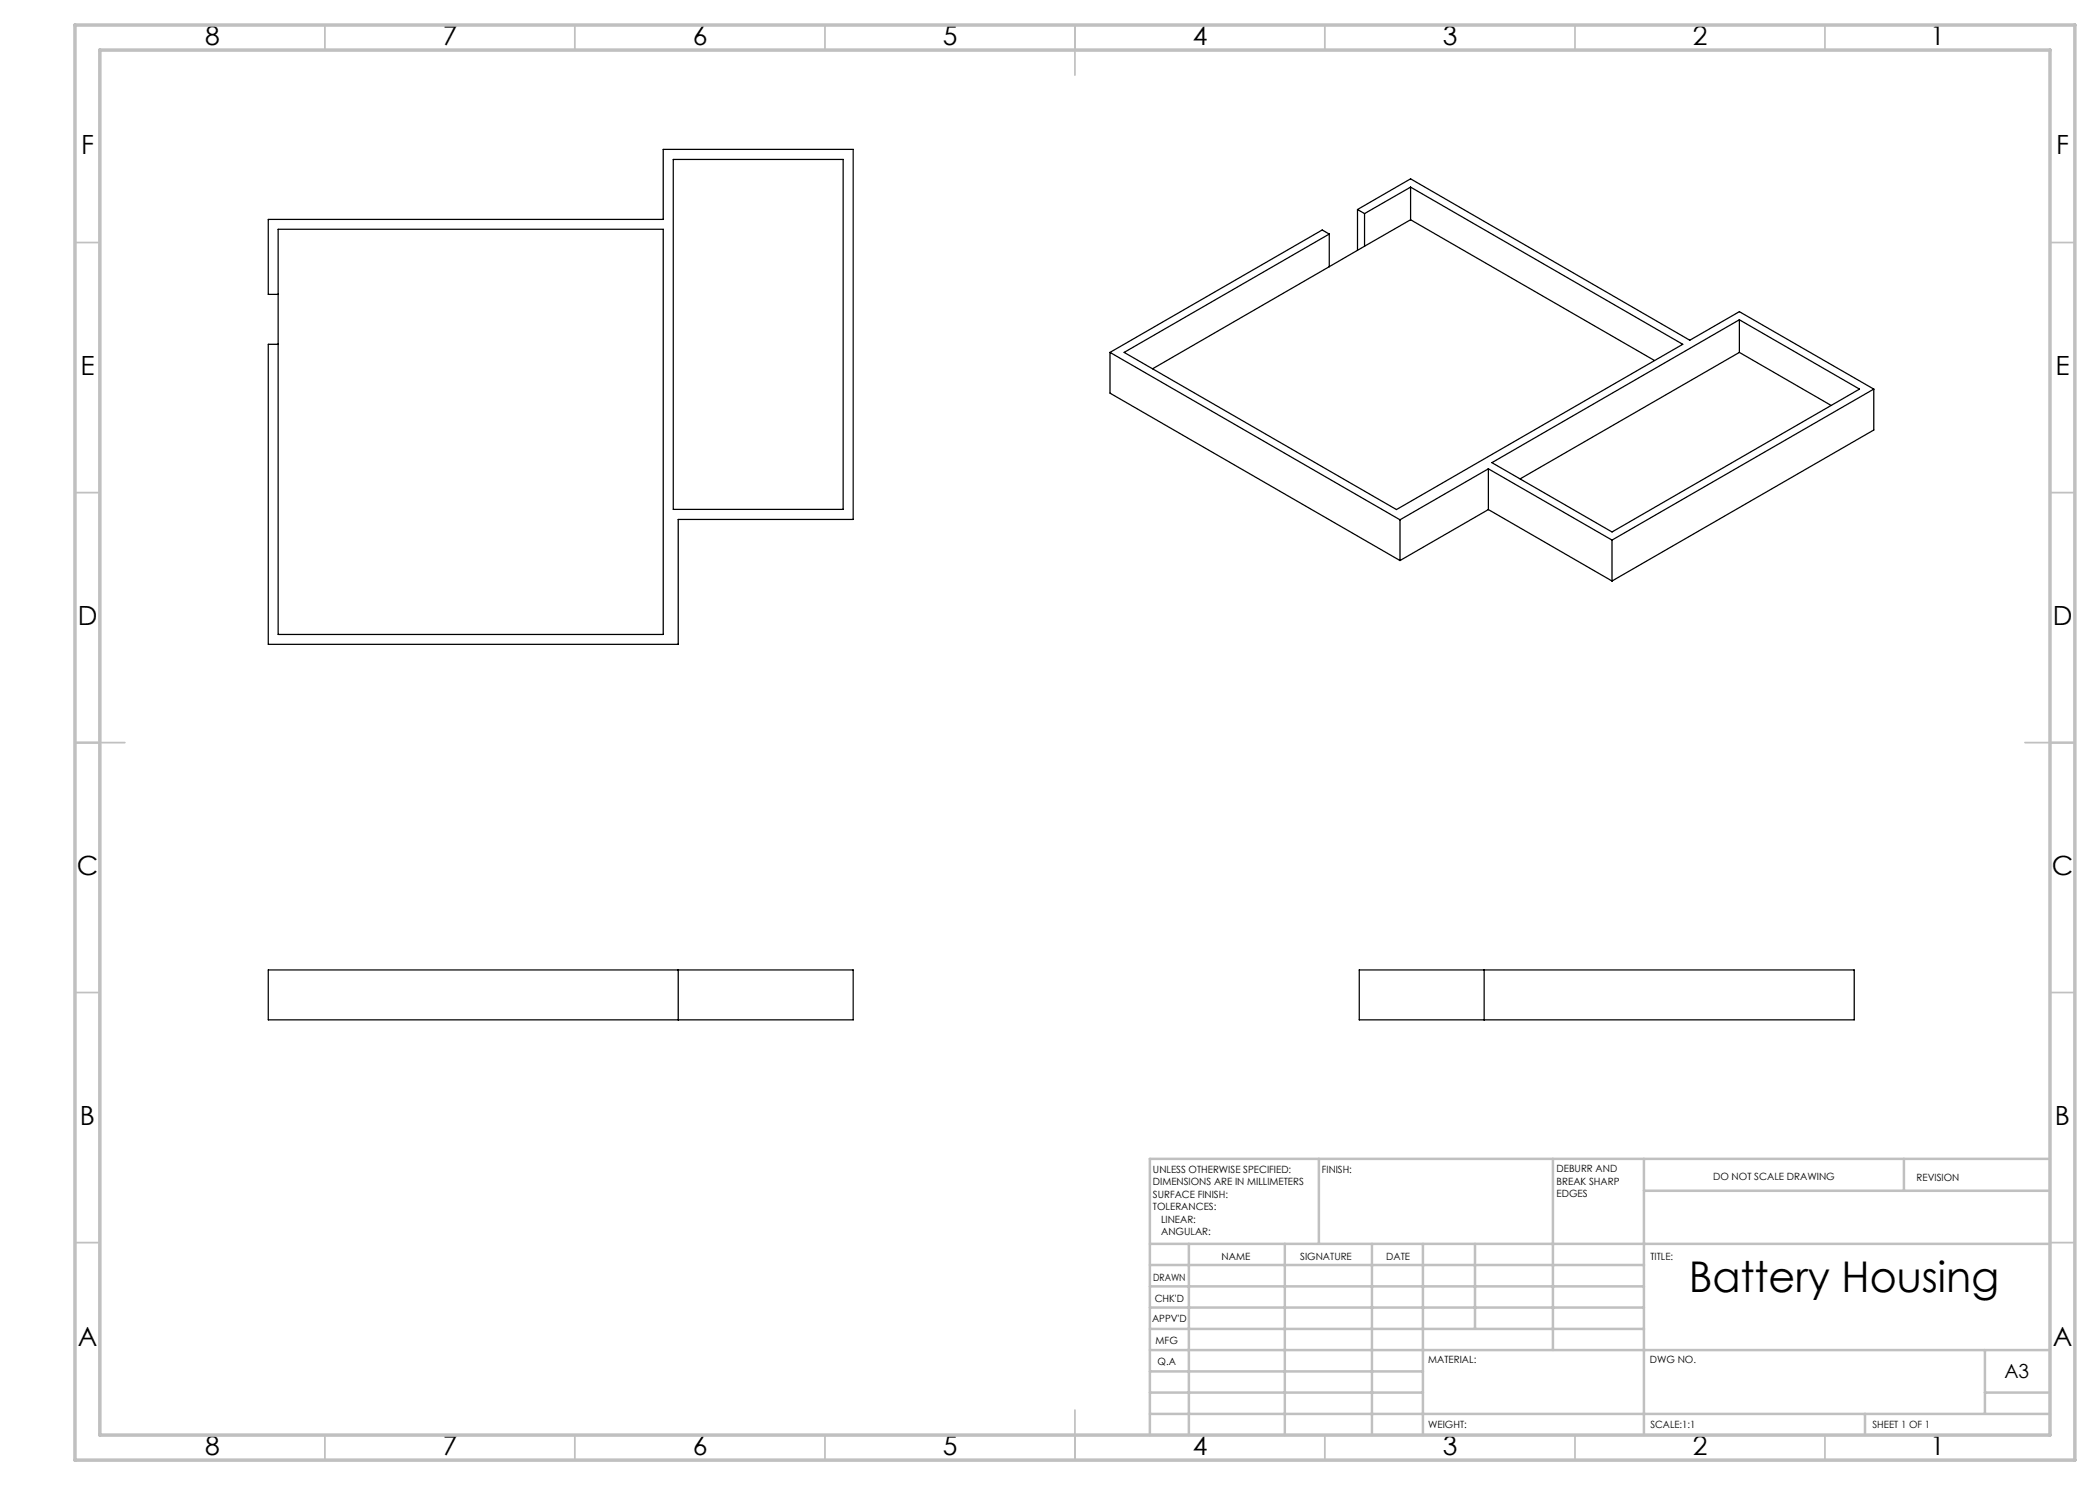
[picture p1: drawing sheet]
<svg xmlns="http://www.w3.org/2000/svg" width="420mm" height="297mm" viewBox="0 0 420 297" stroke-linecap="round" stroke-linejoin="round" font-family="sans-serif">
<g fill="none" stroke="#c0c0c0" stroke-width=".35">
<path d="M65 5v5M115 5v5M165 5v5M215 5v10M265 5v5M315 5v5M365 5v5M15 48.5h5M410 48.5h5M15 98.5h5M410 98.5h5M15 148.5h10"/>
<path d="M405 148.5h10M15 198.5h5M410 198.5h5M15 248.5h5M410 248.5h5M65 287v5M115 287v5M165 287v5M215 282v10M265 287v5M315 287v5M365 287v5"/>
</g>
<g fill="none" stroke="#c0c0c0" stroke-width=".5">
<path d="M263.8 231.8v17M310.6 231.8v38.2M328.8 231.8v55.2M328.8 238.2h81.2M380.8 231.8v6.4M410 231.8h-180v55.2M230 248.8h180M230 257.3h98.8M230 253h98.8M237.8 248.8v38.2M257 248.8v38.2M274.4 248.8v38.2"/>
<path d="M284.6 248.8v38.2M295 248.8v17M230 265.8h98.8M230 261.5h98.8M230 278.5h54.6M230 274.3h54.6M230 270h180M397 278.5h13M397 270v12.8M230 282.8h180M373 282.8v4.2"/>
</g>
<path d="M15 5h400v287h-400zM20 10h390v277h-390z" fill="none" stroke="#c0c0c0" stroke-width=".7"/>
<g fill="none" stroke="#000" stroke-width=".25">
<path d="M134.7 31.9h33.9v70h-33.9zM282.1 37.4l54.4 31.5-57.2 33-54.5-31.4 41.1-23.7M282.1 37.4l-9.2 5.3M282.1 37.4v6.6M55.6 58.9h-1.9v-15h78.9v-14h38v74h-35v25h-81.9v-60h1.9M55.6 45.9h77v81h-77zM265.9 46.8l-1.5-.8-42.4 24.5M265.9 46.8v6.5M271.5 41.9l10.6-6.1 55.9 32.2 9.9-5.7 26.9 15.5M271.5 41.9l1.4 .8M271.5 41.9v8.2M272.9 49.2l-42.4 24.6"/>
<path d="M272.9 42.7v6.5M282.1 44l48.8 28.1M282.1 44l-9.2 5.2M222 70.5l58 33.5M222 70.5v8.1l58 33.5M347.9 70.5l-43.9 25.3M347.9 70.5l18.4 10.6M347.9 64v6.5M374.8 77.8l-52.4 30.2M374.8 77.8v8.2l-52.4 30.2M297.7 93.8l24.7 14.2M297.7 93.8l-17.7 10.2"/>
<path d="M297.7 93.8v8.1M298.4 92.5l49.5-28.5 24 13.8-49.5 28.6zM280 104v8.1M297.7 101.9l24.7 14.3M297.7 101.9l-17.7 10.2M322.4 108v8.2M53.7 194h116.9v10h-116.9zM135.6 194v10M271.9 194h98.9v10h-98.9zM296.8 194v10"/>
</g>
<text font-size="8.5" x="337.7" y="258.5">Battery Housing</text>
<g font-size="5.3">
<text x="41" y="9">8</text>
<text x="88.5" y="9">7</text>
<text x="138.5" y="9">6</text>
<text x="188.5" y="9">5</text>
<text x="238.5" y="9">4</text>
<text x="288.5" y="9">3</text>
<text x="338.5" y="9">2</text>
<text x="386" y="9">1</text>
<text x="16.2" y="30.7">F</text>
<text x="411.2" y="30.7">F</text>
<text x="16.1" y="75">E</text>
<text x="411.1" y="75">E</text>
<text x="15.5" y="125">D</text>
<text x="410.5" y="125">D</text>
<text x="15.4" y="175">C</text>
<text x="410.4" y="175">C</text>
<text x="16" y="225">B</text>
<text x="411" y="225">B</text>
<text x="15.5" y="269.2">A</text>
<text x="410.5" y="269.2">A</text>
<text x="41" y="291">8</text>
<text x="88.5" y="291">7</text>
<text x="138.5" y="291">6</text>
<text x="188.5" y="291">5</text>
<text x="238.5" y="291">4</text>
<text x="288.5" y="291">3</text>
<text x="338.5" y="291">2</text>
<text x="386" y="291">1</text>
</g>
<text font-size="3.9" x="400.9" y="275.5">A3</text>
<g font-size="2">
<text x="230.6" y="234.6">UNLESS OTHERWISE SPECIFIED:</text>
<text x="230.6" y="237.1">DIMENSIONS ARE IN MILLIMETERS</text>
<text x="230.6" y="239.6">SURFACE FINISH:</text>
<text x="264.4" y="234.6">FINISH:</text>
<text x="311.3" y="234.5">DEBURR AND</text>
<text x="311.3" y="237">BREAK SHARP</text>
<text x="311.3" y="239.5">EDGES</text>
<text x="342.6" y="236">DO NOT SCALE DRAWING</text>
<text x="383.3" y="236.2">REVISION</text>
<text x="230.6" y="242.1">TOLERANCES:</text>
<text x="232.2" y="244.6">LINEAR:</text>
<text x="232.2" y="247.1">ANGULAR:</text>
<text x="244.3" y="252">NAME</text>
<text x="260" y="251.9">SIGNATURE</text>
<text x="277.2" y="251.9">DATE</text>
<text x="330.1" y="251.9">TITLE:</text>
<text x="230.6" y="256.1">DRAWN</text>
<text x="230.9" y="260.3">CHK'D</text>
<text x="230.4" y="264.4">APPV'D</text>
<text x="231.1" y="268.8">MFG</text>
<text x="231.5" y="273">Q.A</text>
<text x="285.6" y="272.5">MATERIAL:</text>
<text x="330" y="272.5">DWG NO.</text>
<text x="285.6" y="285.5">WEIGHT:</text>
<text x="330.1" y="285.6">SCALE:1:1</text>
<text x="374.5" y="285.6">SHEET 1 OF 1</text>
</g>
</svg>
